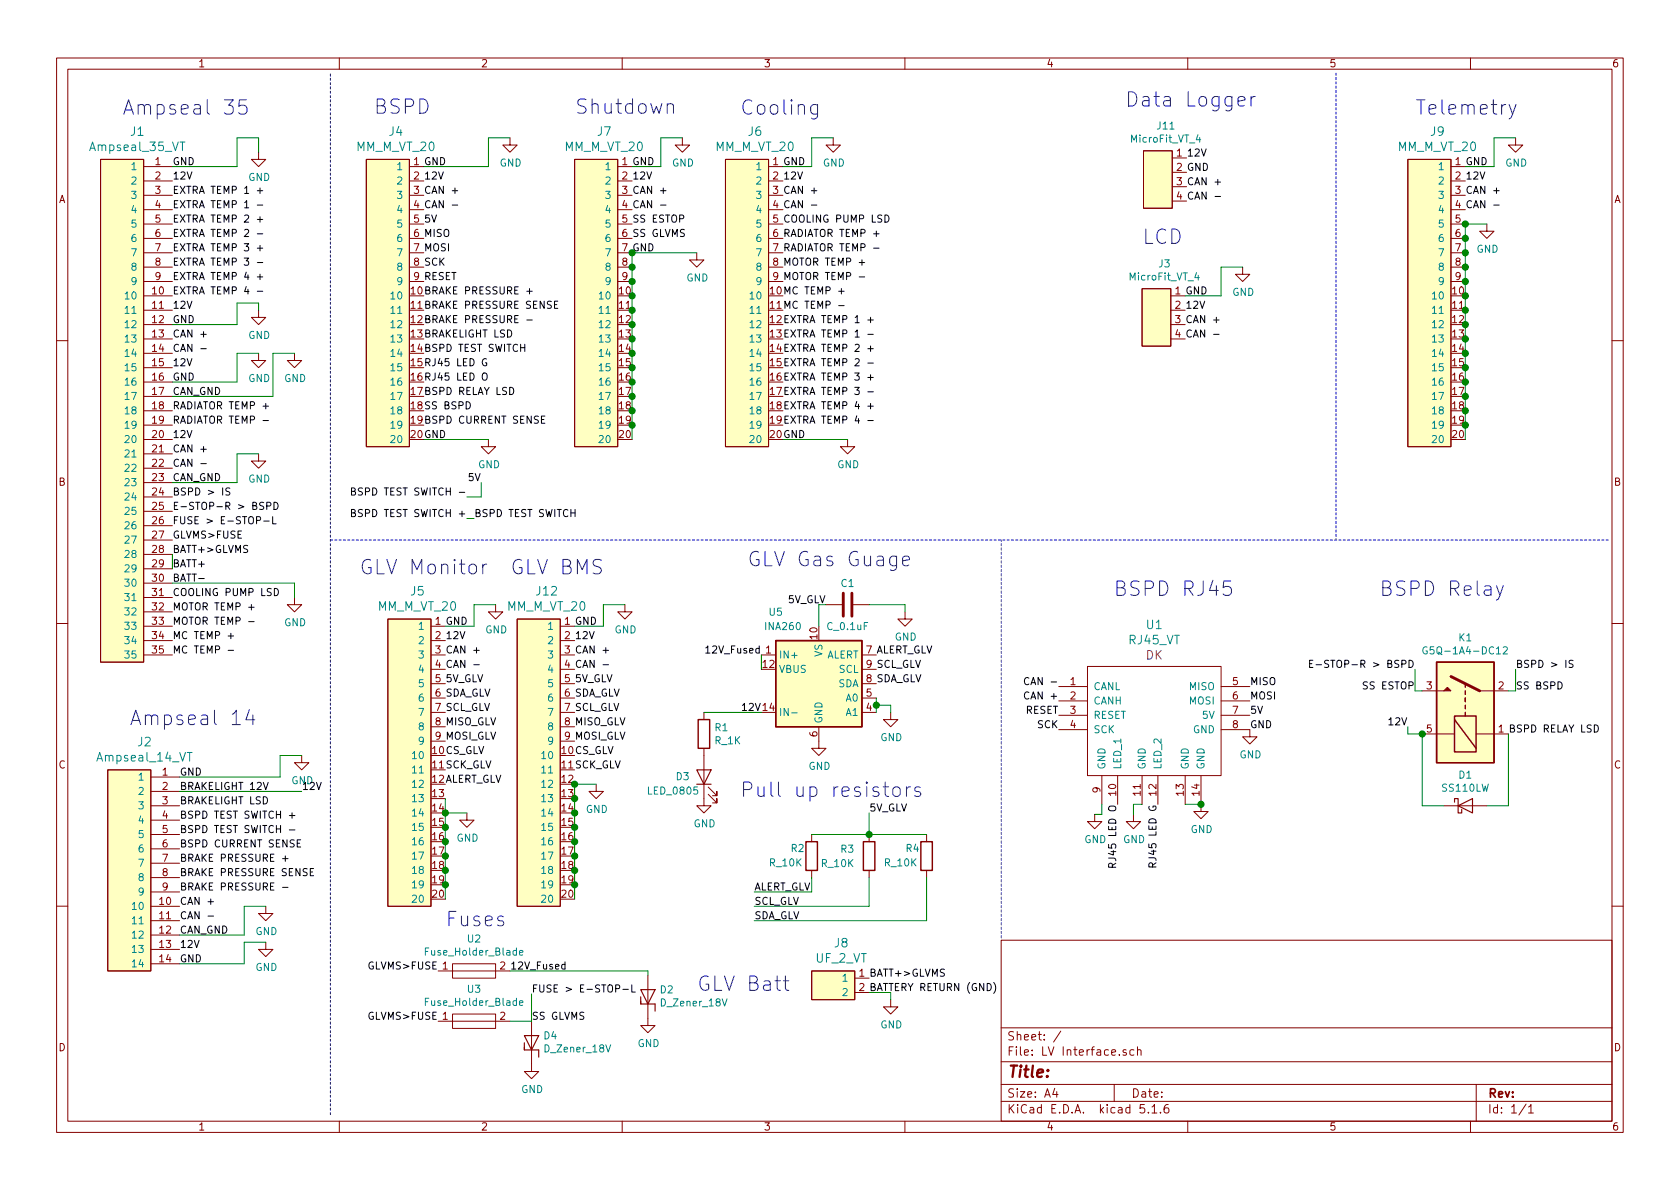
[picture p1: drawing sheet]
EESchema Schematic File Version 4
LIBS:LV Interface-cache
EELAYER 26 0
EELAYER END
$Descr A4 11693 8268
encoding utf-8
Sheet 1 1
Title ""
Date ""
Rev ""
Comp ""
Comment1 ""
Comment2 ""
Comment3 ""
Comment4 ""
$EndDescr
$Comp
L formula:Ampseal_35_VT J1
U 1 1
P 1000 2850
F 0 "J1" H 956 4797 60  0000 C CNN
F 1 "Ampseal_35_VT" H 956 4691 60  0000 C CNN
F 2 "footprints:Ampseal_35" H 800 4200 60  0001 C CNN
F 3 "http://www.te.com/commerce/DocumentDelivery/DDEController?Action=showdoc&DocId=Customer+Drawing%7F776231%7FA13%7Fpdf%7FEnglish%7FENG_CD_776231_A13.pdf%7F1-776231-1" H 800 4200 60  0001 C CNN
F 4 "TE" H 950 4850 60  0001 C CNN "MFN"
F 5 "1-776231-1" H 850 4750 60  0001 C CNN "MPN"
F 6 "http://www.te.com/usa-en/product-1-776231-1.html" H 1050 4950 60  0001 C CNN "PurchasingLink"
	1    1000 2850
	1    0    0    -1  
$EndComp
$Comp
L formula:Ampseal_14_VT J2
U 1 1
P 1050 6050
F 0 "J2" H 1006 6947 60  0000 C CNN
F 1 "Ampseal_14_VT" H 1006 6841 60  0000 C CNN
F 2 "footprints:Ampseal_14" H 850 6350 60  0001 C CNN
F 3 "http://www.te.com/commerce/DocumentDelivery/DDEController?Action=showdoc&DocId=Customer+Drawing%7F776261%7FA7%7Fpdf%7FEnglish%7FENG_CD_776261_A7.pdf%7F1-776261-1" H 850 6350 60  0001 C CNN
F 4 "TE" H 900 6900 60  0001 C CNN "MFN"
F 5 " 1-776261-1" H 1000 7000 60  0001 C CNN "MPN"
F 6 "http://www.te.com/usa-en/product-1-776261-1.html" H 1100 7100 60  0001 C CNN "PurchasingLink"
	1    1050 6050
	1    0    0    -1  
$EndComp
$Comp
L LV-Interface-rescue:RJ45_VT-formula U1
U 1 1
P 7850 5200
F 0 "U1" H 8035 6063 60  0000 C CNN
F 1 "RJ45_VT" H 8035 5957 60  0000 C CNN
F 2 "footprints:RJ45-Vertical" H 7750 4510 60  0001 C CNN
F 3 "https://www.amphenolcanada.com/ProductSearch/drawings/AC/MRJ548XX1.pdf" H 7850 4610 60  0001 C CNN
F 4 "DK" H 8035 5851 60  0000 C CNN "MFN"
F 5 "MRJ-5481-01-ND" H 8050 4810 60  0001 C CNN "MPN"
F 6 "https://www.digikey.com/products/en?keywords=MRJ-5481-01" H 8250 5010 60  0001 C CNN "PurchasingLink"
	1    7850 5200
	1    0    0    -1  
$EndComp
$Comp
L formula:MM_M_VT_20 J4
U 1 1
P 2800 2250
F 0 "J4" H 2756 3597 60  0000 C CNN
F 1 "MM_M_VT_20" H 2756 3491 60  0000 C CNN
F 2 "footprints:micromatch_female_ra_20" H 2600 3350 60  0001 C CNN
F 3 "" H 2700 3450 60  0001 C CNN
F 4 "TE" H 2900 3650 60  0001 C CNN "MFN"
F 5 "2-215464-0" H 3000 3750 60  0001 C CNN "MPN"
F 6 "http://www.te.com/global-en/product-2-215464-0.html" H 2800 3550 60  0001 C CNN "PurchasingLink"
	1    2800 2250
	1    0    0    -1  
$EndComp
$Comp
L formula:MM_M_VT_20 J6
U 1 1
P 5300 2250
F 0 "J6" H 5256 3597 60  0000 C CNN
F 1 "MM_M_VT_20" H 5256 3491 60  0000 C CNN
F 2 "footprints:micromatch_female_ra_20" H 5100 3350 60  0001 C CNN
F 3 "" H 5200 3450 60  0001 C CNN
F 4 "TE" H 5400 3650 60  0001 C CNN "MFN"
F 5 "2-215464-0" H 5500 3750 60  0001 C CNN "MPN"
F 6 "http://www.te.com/global-en/product-2-215464-0.html" H 5300 3550 60  0001 C CNN "PurchasingLink"
	1    5300 2250
	1    0    0    -1  
$EndComp
$Comp
L formula:MicroFit_VT_4 J3
U 1 1
P 8050 2200
F 0 "J3" H 8106 2575 50  0000 C CNN
F 1 "MicroFit_VT_4" H 8106 2484 50  0000 C CNN
F 2 "footprints:MicroFit_VT_4" H 8050 1900 50  0001 C CNN
F 3 "" H 8050 2150 50  0001 C CNN
	1    8050 2200
	1    0    0    -1  
$EndComp
Text Label 1200 1150 0    50   ~ 0
GND
Text Label 1200 1250 0    50   ~ 0
12V
Text Label 1250 5500 0    50   ~ 0
BRAKELIGHT 12V
Text Label 1200 2150 0    50   ~ 0
12V
Text Label 1200 2250 0    50   ~ 0
GND
Text Label 1200 2350 0    50   ~ 0
CAN +
Text Label 1200 2450 0    50   ~ 0
CAN -
Text Label 1200 2550 0    50   ~ 0
12V
Text Label 1200 2650 0    50   ~ 0
GND
Text Label 1200 2750 0    50   ~ 0
CAN_GND
Text Label 3250 3600 2    50   ~ 0
BSPD TEST SWITCH +
Text Label 3250 3450 2    50   ~ 0
BSPD TEST SWITCH -
Text Label 1250 5900 0    50   ~ 0
BSPD CURRENT SENSE
Text Label 1200 3150 0    50   ~ 0
CAN +
Text Label 1200 3250 0    50   ~ 0
CAN -
Text Label 1200 3350 0    50   ~ 0
CAN_GND
Text Label 1200 3450 0    50   ~ 0
BSPD > IS
Text Label 1200 3550 0    50   ~ 0
E-STOP-R > BSPD
Text Label 1200 3650 0    50   ~ 0
FUSE > E-STOP-L
Text Label 1200 4150 0    50   ~ 0
COOLING PUMP LSD
Text Label 1250 6000 0    50   ~ 0
BRAKE PRESSURE +
Text Label 1250 6100 0    50   ~ 0
BRAKE PRESSURE SENSE
Text Label 1200 4250 0    50   ~ 0
MOTOR TEMP +
Text Label 1200 4350 0    50   ~ 0
MOTOR TEMP -
Text Label 1250 6400 0    50   ~ 0
CAN -
Text Label 1250 6300 0    50   ~ 0
CAN +
Text Label 1200 4450 0    50   ~ 0
MC TEMP +
Text Label 1200 4550 0    50   ~ 0
MC TEMP -
Text Label 1250 6500 0    50   ~ 0
CAN_GND
Text Label 1200 2850 0    50   ~ 0
RADIATOR TEMP +
Text Label 1200 2950 0    50   ~ 0
RADIATOR TEMP -
Text Label 1250 6600 0    50   ~ 0
12V
Text Label 1250 6700 0    50   ~ 0
GND
Text Label 2950 1150 0    50   ~ 0
GND
Text Label 2950 1250 0    50   ~ 0
12V
Text Label 2950 1650 0    50   ~ 0
MISO
Text Label 2950 1750 0    50   ~ 0
MOSI
Text Label 2950 1850 0    50   ~ 0
SCK
Text Label 2950 1950 0    50   ~ 0
RESET
Text Label 2950 1350 0    50   ~ 0
CAN +
Text Label 2950 1450 0    50   ~ 0
CAN -
Text Label 2950 2050 0    50   ~ 0
BRAKE PRESSURE +
Text Label 2950 2150 0    50   ~ 0
BRAKE PRESSURE SENSE
Text Label 2950 2250 0    50   ~ 0
BRAKE PRESSURE -
Text Label 2950 2350 0    50   ~ 0
BRAKELIGHT LSD
Text Label 2950 2450 0    50   ~ 0
BSPD TEST SWITCH
Text Label 2950 2550 0    50   ~ 0
RJ45 LED G
Text Label 2950 2650 0    50   ~ 0
RJ45 LED O
Text Label 2950 2750 0    50   ~ 0
BSPD RELAY LSD
Text Label 2950 2850 0    50   ~ 0
SS BSPD
Text Label 2950 2950 0    50   ~ 0
BSPD CURRENT SENSE
Text Label 4400 1750 0    50   ~ 0
GND
Text Label 4400 1150 0    50   ~ 0
GND
Text Label 4400 1250 0    50   ~ 0
12V
Text Label 4400 1350 0    50   ~ 0
CAN +
Text Label 4400 1450 0    50   ~ 0
CAN -
Text Label 3700 7100 0    50   ~ 0
SS GLVMS
Text Label 5450 1250 0    50   ~ 0
12V
Text Label 5450 1350 0    50   ~ 0
CAN +
Text Label 5450 1450 0    50   ~ 0
CAN -
Text Label 5450 1550 0    50   ~ 0
COOLING PUMP LSD
Text Label 5450 1650 0    50   ~ 0
RADIATOR TEMP +
Text Label 5450 1750 0    50   ~ 0
RADIATOR TEMP -
Text Label 5450 1850 0    50   ~ 0
MOTOR TEMP +
Text Label 5450 1950 0    50   ~ 0
MOTOR TEMP -
Text Label 5450 2050 0    50   ~ 0
MC TEMP +
Text Label 5450 2150 0    50   ~ 0
MC TEMP -
Text Label 8250 2150 0    50   ~ 0
12V
Text Label 8250 2250 0    50   ~ 0
CAN +
Text Label 8250 2350 0    50   ~ 0
CAN -
Text Label 3100 4450 0    50   ~ 0
12V
Text Label 3100 4350 0    50   ~ 0
GND
Text Label 6050 6900 0    50   ~ 0
BATTERY RETURN (GND)
Text Label 3100 4650 0    50   ~ 0
CAN -
Text Label 7370 4870 2    50   ~ 0
CAN +
Text Label 7370 4770 2    50   ~ 0
CAN -
Text Label 7370 4970 2    50   ~ 0
RESET
Text Label 7370 5070 2    50   ~ 0
SCK
Text Label 8700 4770 0    50   ~ 0
MISO
Text Label 8700 4870 0    50   ~ 0
MOSI
Text Label 8700 4970 0    50   ~ 0
5V
Text Label 8700 5070 0    50   ~ 0
GND
Text Label 7780 5590 3    50   ~ 0
RJ45 LED O
Text Label 8060 5590 3    50   ~ 0
RJ45 LED G
$Comp
L power:GND #PWR?
U 1 1
P 8700 5070
F 0 "#PWR?" H 8700 4820 50  0001 C CNN
F 1 "GND" H 8705 4897 50  0000 C CNN
F 2 "" H 8700 5070 50  0001 C CNN
F 3 "" H 8700 5070 50  0001 C CNN
	1    8700 5070
	1    0    0    -1  
$EndComp
$Comp
L power:GND #PWR?
U 1 1
P 8360 5590
F 0 "#PWR?" H 8360 5340 50  0001 C CNN
F 1 "GND" H 8365 5417 50  0000 C CNN
F 2 "" H 8360 5590 50  0001 C CNN
F 3 "" H 8360 5590 50  0001 C CNN
	1    8360 5590
	1    0    0    -1  
$EndComp
$Comp
L power:GND #PWR?
U 1 1
P 7890 5660
F 0 "#PWR?" H 7890 5410 50  0001 C CNN
F 1 "GND" H 7895 5487 50  0000 C CNN
F 2 "" H 7890 5660 50  0001 C CNN
F 3 "" H 7890 5660 50  0001 C CNN
	1    7890 5660
	1    0    0    -1  
$EndComp
$Comp
L power:GND #PWR?
U 1 1
P 7620 5660
F 0 "#PWR?" H 7620 5410 50  0001 C CNN
F 1 "GND" H 7625 5487 50  0000 C CNN
F 2 "" H 7620 5660 50  0001 C CNN
F 3 "" H 7620 5660 50  0001 C CNN
	1    7620 5660
	1    0    0    -1  
$EndComp
Wire Wire Line
	7620 5660 7670 5660
Wire Wire Line
	7670 5660 7670 5590
Wire Wire Line
	7890 5660 7890 5590
Wire Wire Line
	7890 5590 7950 5590
Wire Wire Line
	8250 5590 8360 5590
Connection ~ 8360 5590
$Comp
L formula:Fuse_Holder_Blade U2
U 1 1
P 3300 6750
F 0 "U2" H 3300 6975 50  0000 C CNN
F 1 "Fuse_Holder_Blade" H 3300 6884 50  0000 C CNN
F 2 "footprints:Fuse_Block_Holder" H 3300 6750 50  0001 C CNN
F 3 "" H 3300 6750 50  0001 C CNN
	1    3300 6750
	1    0    0    -1  
$EndComp
Text Label 3550 6750 0    50   ~ 0
12V_Fused
$Comp
L formula:Fuse_Holder_Blade U3
U 1 1
P 3300 7100
F 0 "U3" H 3300 7325 50  0000 C CNN
F 1 "Fuse_Holder_Blade" H 3300 7234 50  0000 C CNN
F 2 "footprints:Fuse_Block_Holder" H 3300 7100 50  0001 C CNN
F 3 "" H 3300 7100 50  0001 C CNN
	1    3300 7100
	1    0    0    -1  
$EndComp
Text Label 3700 6910 0    50   ~ 0
FUSE > E-STOP-L
Text Label 9850 4650 2    50   ~ 0
E-STOP-R > BSPD
Text Label 10550 4650 0    50   ~ 0
BSPD > IS
Wire Wire Line
	9850 4650 9850 4800
Wire Wire Line
	9850 4800 9900 4800
Wire Wire Line
	10500 4800 10550 4800
Wire Wire Line
	10550 4800 10550 4650
Text Label 10550 4800 0    50   ~ 0
SS BSPD
Text Label 9850 4800 2    50   ~ 0
SS ESTOP
$Comp
L formula:SS110LW D1
U 1 1
P 10200 5600
F 0 "D1" H 10200 5816 50  0000 C CNN
F 1 "SS110LW" H 10200 5725 50  0000 C CNN
F 2 "footprints:D_SOD-123W_OEM" H 10100 5600 50  0001 C CNN
F 3 "http://www.taiwansemi.com/products/datasheet/SS14LW%20SERIES_A1511.pdf" H 10200 5700 50  0001 C CNN
F 4 "DK" H 10400 5900 60  0001 C CNN "MFN"
F 5 "SS110LWRVGCT-ND" H 10300 5800 60  0001 C CNN "MPN"
F 6 "https://www.digikey.com/product-detail/en/taiwan-semiconductor-corporation/SS110LW-RVG/SS110LWRVGCT-ND/7359346" H 10500 6000 60  0001 C CNN "PurchasingLink"
	1    10200 5600
	1    0    0    -1  
$EndComp
$Comp
L formula:MM_M_VT_20 J9
U 1 1
P 10050 2250
F 0 "J9" H 10006 3597 60  0000 C CNN
F 1 "MM_M_VT_20" H 10006 3491 60  0000 C CNN
F 2 "footprints:micromatch_female_ra_20" H 9850 3350 60  0001 C CNN
F 3 "" H 9950 3450 60  0001 C CNN
F 4 "TE" H 10150 3650 60  0001 C CNN "MFN"
F 5 "2-215464-0" H 10250 3750 60  0001 C CNN "MPN"
F 6 "http://www.te.com/global-en/product-2-215464-0.html" H 10050 3550 60  0001 C CNN "PurchasingLink"
	1    10050 2250
	1    0    0    -1  
$EndComp
Text Label 10200 1250 0    50   ~ 0
12V
Text Label 10200 1350 0    50   ~ 0
CAN +
Text Label 10200 1450 0    50   ~ 0
CAN -
Wire Wire Line
	1200 1150 1650 1150
Wire Wire Line
	1650 1150 1650 950 
Wire Wire Line
	1650 950  1800 950 
Wire Wire Line
	1800 950  1800 1050
$Comp
L power:GND #PWR?
U 1 1
P 1800 1050
F 0 "#PWR?" H 1800 800 50  0001 C CNN
F 1 "GND" H 1805 877 50  0000 C CNN
F 2 "" H 1800 1050 50  0001 C CNN
F 3 "" H 1800 1050 50  0001 C CNN
	1    1800 1050
	1    0    0    -1  
$EndComp
Wire Wire Line
	1200 2250 1650 2250
Wire Wire Line
	1650 2250 1650 2100
$Comp
L power:GND #PWR?
U 1 1
P 1800 2150
F 0 "#PWR?" H 1800 1900 50  0001 C CNN
F 1 "GND" H 1805 1977 50  0000 C CNN
F 2 "" H 1800 2150 50  0001 C CNN
F 3 "" H 1800 2150 50  0001 C CNN
	1    1800 2150
	1    0    0    -1  
$EndComp
Wire Wire Line
	1650 2100 1800 2100
Wire Wire Line
	1800 2100 1800 2150
Wire Wire Line
	1200 2650 1650 2650
Wire Wire Line
	1650 2650 1650 2450
Wire Wire Line
	1650 2450 1800 2450
$Comp
L power:GND #PWR?
U 1 1
P 1800 2450
F 0 "#PWR?" H 1800 2200 50  0001 C CNN
F 1 "GND" H 1805 2277 50  0000 C CNN
F 2 "" H 1800 2450 50  0001 C CNN
F 3 "" H 1800 2450 50  0001 C CNN
	1    1800 2450
	1    0    0    -1  
$EndComp
Wire Wire Line
	1200 2750 1900 2750
Wire Wire Line
	1900 2750 1900 2450
Wire Wire Line
	1900 2450 2050 2450
$Comp
L power:GND #PWR?
U 1 1
P 2050 2450
F 0 "#PWR?" H 2050 2200 50  0001 C CNN
F 1 "GND" H 2055 2277 50  0000 C CNN
F 2 "" H 2050 2450 50  0001 C CNN
F 3 "" H 2050 2450 50  0001 C CNN
	1    2050 2450
	1    0    0    -1  
$EndComp
Text Label 1250 5600 0    50   ~ 0
BRAKELIGHT LSD
Wire Wire Line
	1200 3350 1650 3350
Wire Wire Line
	1650 3350 1650 3150
Wire Wire Line
	1650 3150 1800 3150
$Comp
L power:GND #PWR?
U 1 1
P 1800 3150
F 0 "#PWR?" H 1800 2900 50  0001 C CNN
F 1 "GND" H 1805 2977 50  0000 C CNN
F 2 "" H 1800 3150 50  0001 C CNN
F 3 "" H 1800 3150 50  0001 C CNN
	1    1800 3150
	1    0    0    -1  
$EndComp
Wire Wire Line
	1250 6500 1700 6500
Wire Wire Line
	1700 6500 1700 6300
Wire Wire Line
	1700 6300 1850 6300
$Comp
L power:GND #PWR?
U 1 1
P 1850 6300
F 0 "#PWR?" H 1850 6050 50  0001 C CNN
F 1 "GND" H 1855 6127 50  0000 C CNN
F 2 "" H 1850 6300 50  0001 C CNN
F 3 "" H 1850 6300 50  0001 C CNN
	1    1850 6300
	1    0    0    -1  
$EndComp
Wire Wire Line
	1250 6700 1700 6700
Wire Wire Line
	1700 6700 1700 6550
Wire Wire Line
	1700 6550 1850 6550
$Comp
L power:GND #PWR?
U 1 1
P 1850 6550
F 0 "#PWR?" H 1850 6300 50  0001 C CNN
F 1 "GND" H 1855 6377 50  0000 C CNN
F 2 "" H 1850 6550 50  0001 C CNN
F 3 "" H 1850 6550 50  0001 C CNN
	1    1850 6550
	1    0    0    -1  
$EndComp
Wire Wire Line
	4400 1750 4850 1750
$Comp
L power:GND #PWR?
U 1 1
P 3400 3050
F 0 "#PWR?" H 3400 2800 50  0001 C CNN
F 1 "GND" H 3405 2877 50  0000 C CNN
F 2 "" H 3400 3050 50  0001 C CNN
F 3 "" H 3400 3050 50  0001 C CNN
	1    3400 3050
	1    0    0    -1  
$EndComp
Wire Wire Line
	3400 1150 3400 950 
Wire Wire Line
	3400 950  3550 950 
$Comp
L power:GND #PWR?
U 1 1
P 3550 950
F 0 "#PWR?" H 3550 700 50  0001 C CNN
F 1 "GND" H 3555 777 50  0000 C CNN
F 2 "" H 3550 950 50  0001 C CNN
F 3 "" H 3550 950 50  0001 C CNN
	1    3550 950 
	1    0    0    -1  
$EndComp
Wire Wire Line
	4600 1150 4600 950 
Wire Wire Line
	4600 950  4750 950 
$Comp
L power:GND #PWR?
U 1 1
P 4750 950
F 0 "#PWR?" H 4750 700 50  0001 C CNN
F 1 "GND" H 4755 777 50  0000 C CNN
F 2 "" H 4750 950 50  0001 C CNN
F 3 "" H 4750 950 50  0001 C CNN
	1    4750 950 
	1    0    0    -1  
$EndComp
Wire Wire Line
	4400 1150 4600 1150
Text Label 2950 3050 0    50   ~ 0
GND
Wire Wire Line
	2950 3050 3400 3050
$Comp
L formula:MM_M_VT_20 J7
U 1 1
P 4250 2250
F 0 "J7" H 4206 3597 60  0000 C CNN
F 1 "MM_M_VT_20" H 4206 3491 60  0000 C CNN
F 2 "footprints:micromatch_female_ra_20" H 4050 3350 60  0001 C CNN
F 3 "" H 4150 3450 60  0001 C CNN
F 4 "TE" H 4350 3650 60  0001 C CNN "MFN"
F 5 "2-215464-0" H 4450 3750 60  0001 C CNN "MPN"
F 6 "http://www.te.com/global-en/product-2-215464-0.html" H 4250 3550 60  0001 C CNN "PurchasingLink"
	1    4250 2250
	1    0    0    -1  
$EndComp
Wire Wire Line
	4400 2250 4400 2350
Connection ~ 4400 2250
Connection ~ 4400 2350
Wire Wire Line
	4400 2350 4400 2450
Connection ~ 4400 2450
Wire Wire Line
	4400 2450 4400 2550
Connection ~ 4400 2550
Wire Wire Line
	4400 2550 4400 2650
Connection ~ 4400 2650
Wire Wire Line
	4400 2650 4400 2750
Connection ~ 4400 2750
Wire Wire Line
	4400 2750 4400 2850
Connection ~ 4400 2850
Wire Wire Line
	4400 2850 4400 2950
Connection ~ 4400 2950
Wire Wire Line
	4400 2950 4400 3050
Wire Wire Line
	10200 1550 10200 1650
Connection ~ 10200 1650
Wire Wire Line
	10200 1650 10200 1750
Connection ~ 10200 1750
Wire Wire Line
	10200 1750 10200 1850
Connection ~ 10200 1850
Wire Wire Line
	10200 1850 10200 1950
Connection ~ 10200 1950
Wire Wire Line
	10200 1950 10200 2050
Connection ~ 10200 2050
Wire Wire Line
	10200 2050 10200 2150
Connection ~ 10200 2150
Wire Wire Line
	10200 2150 10200 2250
$Comp
L power:GND #PWR?
U 1 1
P 10350 1550
F 0 "#PWR?" H 10350 1300 50  0001 C CNN
F 1 "GND" H 10355 1377 50  0000 C CNN
F 2 "" H 10350 1550 50  0001 C CNN
F 3 "" H 10350 1550 50  0001 C CNN
	1    10350 1550
	1    0    0    -1  
$EndComp
Wire Wire Line
	10350 1550 10200 1550
Connection ~ 10200 1550
$Comp
L power:GND #PWR?
U 1 1
P 4850 1750
F 0 "#PWR?" H 4850 1500 50  0001 C CNN
F 1 "GND" H 4855 1577 50  0000 C CNN
F 2 "" H 4850 1750 50  0001 C CNN
F 3 "" H 4850 1750 50  0001 C CNN
	1    4850 1750
	1    0    0    -1  
$EndComp
Text Label 5450 1150 0    50   ~ 0
GND
Wire Wire Line
	5650 1150 5650 950 
Wire Wire Line
	5650 950  5800 950 
$Comp
L power:GND #PWR?
U 1 1
P 5800 950
F 0 "#PWR?" H 5800 700 50  0001 C CNN
F 1 "GND" H 5805 777 50  0000 C CNN
F 2 "" H 5800 950 50  0001 C CNN
F 3 "" H 5800 950 50  0001 C CNN
	1    5800 950 
	1    0    0    -1  
$EndComp
Wire Wire Line
	5450 1150 5650 1150
Text Label 10200 1150 0    50   ~ 0
GND
Wire Wire Line
	10400 1150 10400 950 
Wire Wire Line
	10400 950  10550 950 
$Comp
L power:GND #PWR?
U 1 1
P 10550 950
F 0 "#PWR?" H 10550 700 50  0001 C CNN
F 1 "GND" H 10555 777 50  0000 C CNN
F 2 "" H 10550 950 50  0001 C CNN
F 3 "" H 10550 950 50  0001 C CNN
	1    10550 950 
	1    0    0    -1  
$EndComp
Wire Wire Line
	10200 1150 10400 1150
Text Notes 850  800  0    100  ~ 0
Ampseal 35
Text Notes 900  5050 0    100  ~ 0
Ampseal 14\n
Text Notes 2600 950  0    100  ~ 0
BSPD\n\n
Text Notes 4000 950  0    100  ~ 0
Shutdown\n\n
Text Notes 5150 800  0    100  ~ 0
Cooling\n
Text Notes 9850 800  0    100  ~ 0
Telemetry\n
Text Notes 7950 1700 0    100  ~ 0
LCD\n
Text Notes 2500 4000 0    100  ~ 0
GLV Monitor\n
Wire Notes Line
	2300 7750 2300 500 
Text Notes 3550 4000 0    100  ~ 0
GLV BMS
Text Notes 9600 4150 0    100  ~ 0
BSPD Relay\n
Text Notes 3100 6450 0    100  ~ 0
Fuses\n
Text Notes 7750 4150 0    100  ~ 0
BSPD RJ45\n
Text Label 1250 5700 0    50   ~ 0
BSPD TEST SWITCH +
Text Label 1250 5800 0    50   ~ 0
BSPD TEST SWITCH -
Wire Wire Line
	3250 3450 3350 3450
Wire Wire Line
	3350 3450 3350 3350
Text Label 3350 3350 2    50   ~ 0
5V
Text Label 3300 3600 0    50   ~ 0
BSPD TEST SWITCH
Wire Wire Line
	3250 3600 3300 3600
Wire Notes Line
	2300 3750 11200 3750
Wire Wire Line
	10200 2250 10200 2350
Connection ~ 10200 2250
Connection ~ 10200 2350
Wire Wire Line
	10200 2350 10200 2450
Connection ~ 10200 2450
Wire Wire Line
	10200 2450 10200 2550
Connection ~ 10200 2550
Wire Wire Line
	10200 2550 10200 2650
Connection ~ 10200 2650
Wire Wire Line
	10200 2650 10200 2750
Connection ~ 10200 2750
Wire Wire Line
	10200 2750 10200 2850
Connection ~ 10200 2850
Wire Wire Line
	10200 2850 10200 2950
Connection ~ 10200 2950
Wire Wire Line
	10200 2950 10200 3050
Wire Wire Line
	1250 5500 2100 5500
Text Label 2100 5500 0    50   ~ 0
12V
Text Label 1250 6200 0    50   ~ 0
BRAKE PRESSURE -
Text Label 10500 5100 0    50   ~ 0
BSPD RELAY LSD
$Comp
L formula:MicroFit_VT_4 J11
U 1 1
P 8060 1240
F 0 "J11" H 8116 1615 50  0000 C CNN
F 1 "MicroFit_VT_4" H 8116 1524 50  0000 C CNN
F 2 "footprints:MicroFit_VT_4" H 8060 940 50  0001 C CNN
F 3 "" H 8060 1190 50  0001 C CNN
	1    8060 1240
	1    0    0    -1  
$EndComp
Text Label 8260 1090 0    50   ~ 0
12V
Text Label 8260 1190 0    50   ~ 0
GND
Text Label 8260 1290 0    50   ~ 0
CAN +
Text Label 8260 1390 0    50   ~ 0
CAN -
Text Notes 7830 900  0    100  ~ 0
Data Logger\n\n
$Comp
L formula:UF_2_VT J8
U 1 1
P 5800 6850
F 0 "J8" H 5856 7147 60  0000 C CNN
F 1 "UF_2_VT" H 5856 7041 60  0000 C CNN
F 2 "footprints:Ultrafit_2" H 5700 6900 60  0001 C CNN
F 3 "" H 5800 7000 60  0001 C CNN
F 4 "DK" H 6000 7200 60  0001 C CNN "MFN"
F 5 "WM11570-ND" H 6100 7300 60  0001 C CNN "MPN"
F 6 "https://www.digikey.com/product-detail/en/molex-llc/1722861102/WM11570-ND/5344267" H 5900 7100 60  0001 C CNN "PurchasingLink"
	1    5800 6850
	1    0    0    -1  
$EndComp
Text Label 1200 3050 0    50   ~ 0
12V
Text Label 4400 1550 0    50   ~ 0
SS ESTOP
Text Label 4400 1650 0    50   ~ 0
SS GLVMS
Wire Wire Line
	4400 2250 4400 2150
Connection ~ 4400 1850
Wire Wire Line
	4400 1850 4400 1750
Connection ~ 4400 1950
Wire Wire Line
	4400 1950 4400 1850
Connection ~ 4400 2050
Wire Wire Line
	4400 2050 4400 1950
Connection ~ 4400 2150
Wire Wire Line
	4400 2150 4400 2050
Connection ~ 4400 1750
Text Label 9800 5050 2    50   ~ 0
12V
Wire Wire Line
	9800 5050 9800 5100
Wire Wire Line
	9800 5100 9900 5100
Wire Notes Line
	6970 6520 6970 3750
Wire Wire Line
	2950 1150 3400 1150
Text Label 2950 1550 0    50   ~ 0
5V
Text Label 4000 4350 0    50   ~ 0
GND
Text Label 4000 4450 0    50   ~ 0
12V
Text Label 4000 5050 0    50   ~ 0
MISO_GLV
Text Label 4000 5150 0    50   ~ 0
MOSI_GLV
Text Label 4000 5350 0    50   ~ 0
SCK_GLV
Text Label 4000 5250 0    50   ~ 0
CS_GLV
Text Label 3100 5050 0    50   ~ 0
MISO_GLV
Text Label 3100 5150 0    50   ~ 0
MOSI_GLV
Text Label 3100 5350 0    50   ~ 0
SCK_GLV
Text Label 3100 5250 0    50   ~ 0
CS_GLV
Text Label 3100 4950 0    50   ~ 0
SCL_GLV
Text Label 3100 4850 0    50   ~ 0
SDA_GLV
Wire Wire Line
	3300 4350 3300 4200
Wire Wire Line
	3300 4200 3450 4200
$Comp
L power:GND #PWR?
U 1 1
P 3450 4200
F 0 "#PWR?" H 3450 3950 50  0001 C CNN
F 1 "GND" H 3455 4027 50  0000 C CNN
F 2 "" H 3450 4200 50  0001 C CNN
F 3 "" H 3450 4200 50  0001 C CNN
	1    3450 4200
	1    0    0    -1  
$EndComp
Text Label 3100 4550 0    50   ~ 0
CAN +
Wire Wire Line
	3300 4350 3100 4350
Text Label 4000 4950 0    50   ~ 0
SCL_GLV
Text Label 4000 4850 0    50   ~ 0
SDA_GLV
Text Label 4000 4650 0    50   ~ 0
CAN -
Text Label 4000 4550 0    50   ~ 0
CAN +
Wire Wire Line
	4200 4350 4200 4200
Wire Wire Line
	4200 4200 4350 4200
$Comp
L power:GND #PWR?
U 1 1
P 4350 4200
F 0 "#PWR?" H 4350 3950 50  0001 C CNN
F 1 "GND" H 4355 4027 50  0000 C CNN
F 2 "" H 4350 4200 50  0001 C CNN
F 3 "" H 4350 4200 50  0001 C CNN
	1    4350 4200
	1    0    0    -1  
$EndComp
Wire Wire Line
	4200 4350 4000 4350
Text Label 3100 4750 0    50   ~ 0
5V_GLV
Text Label 6100 4650 0    50   ~ 0
SCL_GLV
Text Label 6100 4750 0    50   ~ 0
SDA_GLV
$Comp
L formula:INA260 U5
U 1 1
P 5700 4750
F 0 "U5" H 5400 5250 50  0000 C CNN
F 1 "INA260" H 5450 5150 50  0000 C CNN
F 2 "Package_SO:TSSOP-16_4.4x5mm_P0.65mm" H 5700 4150 50  0001 C CNN
F 3 "" H 5700 4650 50  0001 C CNN
	1    5700 4750
	1    0    0    -1  
$EndComp
$Comp
L power:GND #PWR?
U 1 1
P 5700 5150
F 0 "#PWR?" H 5700 4900 50  0001 C CNN
F 1 "GND" H 5705 4977 50  0000 C CNN
F 2 "" H 5700 5150 50  0001 C CNN
F 3 "" H 5700 5150 50  0001 C CNN
	1    5700 5150
	1    0    0    -1  
$EndComp
Text Label 5300 4950 2    50   ~ 0
12V
Text Label 5300 4550 2    50   ~ 0
12V_Fused
Wire Wire Line
	5300 4550 5300 4650
Text Label 5750 4200 2    50   ~ 0
5V_GLV
Text Label 6100 4550 0    50   ~ 0
ALERT_GLV
Wire Wire Line
	6100 4850 6100 4900
Wire Wire Line
	6100 4900 6200 4900
Wire Wire Line
	6200 4900 6200 4950
Connection ~ 6100 4900
Wire Wire Line
	6100 4900 6100 4950
$Comp
L power:GND #PWR?
U 1 1
P 6200 4950
F 0 "#PWR?" H 6200 4700 50  0001 C CNN
F 1 "GND" H 6205 4777 50  0000 C CNN
F 2 "" H 6200 4950 50  0001 C CNN
F 3 "" H 6200 4950 50  0001 C CNN
	1    6200 4950
	1    0    0    -1  
$EndComp
Text Notes 5200 4100 0    100  ~ 0
GLV Gas Guage\n\n
Wire Wire Line
	6200 6900 6200 6950
$Comp
L power:GND #PWR?
U 1 1
P 6200 6950
F 0 "#PWR?" H 6200 6700 50  0001 C CNN
F 1 "GND" H 6205 6777 50  0000 C CNN
F 2 "" H 6200 6950 50  0001 C CNN
F 3 "" H 6200 6950 50  0001 C CNN
	1    6200 6950
	1    0    0    -1  
$EndComp
Wire Wire Line
	6050 6900 6200 6900
Text Label 5450 2250 0    50   ~ 0
EXTRA TEMP 1 +
Text Label 5450 2350 0    50   ~ 0
EXTRA TEMP 1 -
Text Label 5450 2450 0    50   ~ 0
EXTRA TEMP 2 +
Text Label 5450 2550 0    50   ~ 0
EXTRA TEMP 2 -
Text Label 5450 2650 0    50   ~ 0
EXTRA TEMP 3 +
Text Label 5450 2750 0    50   ~ 0
EXTRA TEMP 3 -
Text Label 5450 2850 0    50   ~ 0
EXTRA TEMP 4 +
Text Label 5450 2950 0    50   ~ 0
EXTRA TEMP 4 -
Text Label 5450 3050 0    50   ~ 0
GND
Wire Wire Line
	5450 3050 5900 3050
$Comp
L power:GND #PWR?
U 1 1
P 5900 3050
F 0 "#PWR?" H 5900 2800 50  0001 C CNN
F 1 "GND" H 5905 2877 50  0000 C CNN
F 2 "" H 5900 3050 50  0001 C CNN
F 3 "" H 5900 3050 50  0001 C CNN
	1    5900 3050
	1    0    0    -1  
$EndComp
Connection ~ 3100 5650
Wire Wire Line
	3100 5650 3250 5650
$Comp
L power:GND #PWR?
U 1 1
P 3250 5650
F 0 "#PWR?" H 3250 5400 50  0001 C CNN
F 1 "GND" H 3255 5477 50  0000 C CNN
F 2 "" H 3250 5650 50  0001 C CNN
F 3 "" H 3250 5650 50  0001 C CNN
	1    3250 5650
	1    0    0    -1  
$EndComp
Wire Wire Line
	4000 5450 4150 5450
$Comp
L power:GND #PWR?
U 1 1
P 4150 5450
F 0 "#PWR?" H 4150 5200 50  0001 C CNN
F 1 "GND" H 4155 5277 50  0000 C CNN
F 2 "" H 4150 5450 50  0001 C CNN
F 3 "" H 4150 5450 50  0001 C CNN
	1    4150 5450
	1    0    0    -1  
$EndComp
Text Label 1200 1350 0    50   ~ 0
EXTRA TEMP 1 +
Text Label 1200 1450 0    50   ~ 0
EXTRA TEMP 1 -
Text Label 1200 1550 0    50   ~ 0
EXTRA TEMP 2 +
Text Label 1200 1650 0    50   ~ 0
EXTRA TEMP 2 -
Text Label 1200 1750 0    50   ~ 0
EXTRA TEMP 3 +
Text Label 1200 1850 0    50   ~ 0
EXTRA TEMP 3 -
Text Label 1200 1950 0    50   ~ 0
EXTRA TEMP 4 +
Text Label 1200 2050 0    50   ~ 0
EXTRA TEMP 4 -
Wire Wire Line
	1950 5400 1950 5250
Wire Wire Line
	1950 5250 2100 5250
$Comp
L power:GND #PWR?
U 1 1
P 2100 5250
F 0 "#PWR?" H 2100 5000 50  0001 C CNN
F 1 "GND" H 2105 5077 50  0000 C CNN
F 2 "" H 2100 5250 50  0001 C CNN
F 3 "" H 2100 5250 50  0001 C CNN
	1    2100 5250
	1    0    0    -1  
$EndComp
Wire Wire Line
	1250 5400 1950 5400
Text Label 1250 5400 0    50   ~ 0
GND
Text Notes 4850 6900 0    100  ~ 0
GLV Batt \n
Wire Wire Line
	10500 5600 10350 5600
Wire Wire Line
	9900 5600 10050 5600
Wire Notes Line
	9300 500  9300 3750
Text Label 3100 5450 0    50   ~ 0
ALERT_GLV
Text Label 4000 4750 0    50   ~ 0
5V_GLV
Text Label 1200 3850 0    50   ~ 0
BATT+>GLVMS
Text Label 1200 3750 0    50   ~ 0
GLVMS>FUSE
Text Label 3050 6750 2    50   ~ 0
GLVMS>FUSE
Text Label 3050 7100 2    50   ~ 0
GLVMS>FUSE
Wire Wire Line
	3550 7100 3700 7100
Wire Wire Line
	3700 7100 3700 6910
Wire Wire Line
	3100 5550 3100 5650
Text Label 1200 3950 0    50   ~ 0
BATT+
Text Label 1200 4050 0    50   ~ 0
BATT-
Wire Wire Line
	1200 3950 1200 3850
Wire Wire Line
	1200 4050 2050 4050
Wire Wire Line
	2050 4050 2050 4150
$Comp
L power:GND #PWR?
U 1 1
P 2050 4150
F 0 "#PWR?" H 2050 3900 50  0001 C CNN
F 1 "GND" H 2055 3977 50  0000 C CNN
F 2 "" H 2050 4150 50  0001 C CNN
F 3 "" H 2050 4150 50  0001 C CNN
	1    2050 4150
	1    0    0    -1  
$EndComp
Text Label 8250 2050 0    50   ~ 0
GND
Wire Wire Line
	8250 2050 8500 2050
$Comp
L power:GND #PWR?
U 1 1
P 8650 1850
F 0 "#PWR?" H 8650 1600 50  0001 C CNN
F 1 "GND" H 8655 1677 50  0000 C CNN
F 2 "" H 8650 1850 50  0001 C CNN
F 3 "" H 8650 1850 50  0001 C CNN
	1    8650 1850
	1    0    0    -1  
$EndComp
$Comp
L formula:MM_M_VT_20 J5
U 1 1
P 2950 5450
F 0 "J5" H 2906 6797 60  0000 C CNN
F 1 "MM_M_VT_20" H 2906 6691 60  0000 C CNN
F 2 "footprints:micromatch_female_ra_20" H 2750 6550 60  0001 C CNN
F 3 "" H 2850 6650 60  0001 C CNN
F 4 "TE" H 3050 6850 60  0001 C CNN "MFN"
F 5 "2-215464-0" H 3150 6950 60  0001 C CNN "MPN"
F 6 "http://www.te.com/global-en/product-2-215464-0.html" H 2950 6750 60  0001 C CNN "PurchasingLink"
	1    2950 5450
	1    0    0    -1  
$EndComp
Wire Wire Line
	3100 6150 3100 6250
$Comp
L formula:MM_M_VT_20 J12
U 1 1
P 3850 5450
F 0 "J12" H 3806 6797 60  0000 C CNN
F 1 "MM_M_VT_20" H 3806 6691 60  0000 C CNN
F 2 "footprints:micromatch_female_ra_20" H 3650 6550 60  0001 C CNN
F 3 "" H 3750 6650 60  0001 C CNN
F 4 "TE" H 3950 6850 60  0001 C CNN "MFN"
F 5 "2-215464-0" H 4050 6950 60  0001 C CNN "MPN"
F 6 "http://www.te.com/global-en/product-2-215464-0.html" H 3850 6750 60  0001 C CNN "PurchasingLink"
	1    3850 5450
	1    0    0    -1  
$EndComp
Wire Wire Line
	4000 6150 4000 6250
Text Label 5250 6300 0    50   ~ 0
SCL_GLV
Text Label 5250 6400 0    50   ~ 0
SDA_GLV
Text Label 5250 6200 0    50   ~ 0
ALERT_GLV
Wire Wire Line
	5250 6200 5650 6200
Wire Wire Line
	5650 6200 5650 6100
$Comp
L formula:R_10K R2
U 1 1
P 5650 5950
F 0 "R2" H 5800 5900 50  0000 R CNN
F 1 "R_10K" H 5950 6000 50  0000 R CNN
F 2 "footprints:R_0805_OEM" H 5580 5950 50  0001 C CNN
F 3 "http://www.bourns.com/data/global/pdfs/CRS.pdf" H 5730 5950 50  0001 C CNN
F 4 "DK" H 5650 5950 60  0001 C CNN "MFN"
F 5 "CRS0805-FX-1002ELFCT-ND" H 5650 5950 60  0001 C CNN "MPN"
F 6 "https://www.digikey.com/products/en?keywords=CRS0805-FX-1002ELFCT-ND" H 6130 6350 60  0001 C CNN "PurchasingLink"
	1    5650 5950
	-1   0    0    1   
$EndComp
$Comp
L formula:R_10K R3
U 1 1
P 6050 5950
F 0 "R3" H 5950 6000 50  0000 R CNN
F 1 "R_10K" H 5950 5900 50  0000 R CNN
F 2 "footprints:R_0805_OEM" H 5980 5950 50  0001 C CNN
F 3 "http://www.bourns.com/data/global/pdfs/CRS.pdf" H 6130 5950 50  0001 C CNN
F 4 "DK" H 6050 5950 60  0001 C CNN "MFN"
F 5 "CRS0805-FX-1002ELFCT-ND" H 6050 5950 60  0001 C CNN "MPN"
F 6 "https://www.digikey.com/products/en?keywords=CRS0805-FX-1002ELFCT-ND" H 6530 6350 60  0001 C CNN "PurchasingLink"
	1    6050 5950
	1    0    0    -1  
$EndComp
$Comp
L formula:R_10K R4
U 1 1
P 6450 5950
F 0 "R4" H 6600 5900 50  0000 R CNN
F 1 "R_10K" H 6750 6000 50  0000 R CNN
F 2 "footprints:R_0805_OEM" H 6380 5950 50  0001 C CNN
F 3 "http://www.bourns.com/data/global/pdfs/CRS.pdf" H 6530 5950 50  0001 C CNN
F 4 "DK" H 6450 5950 60  0001 C CNN "MFN"
F 5 "CRS0805-FX-1002ELFCT-ND" H 6450 5950 60  0001 C CNN "MPN"
F 6 "https://www.digikey.com/products/en?keywords=CRS0805-FX-1002ELFCT-ND" H 6930 6350 60  0001 C CNN "PurchasingLink"
	1    6450 5950
	-1   0    0    1   
$EndComp
Wire Wire Line
	6050 6100 6050 6300
Wire Wire Line
	6450 6100 6450 6400
Wire Wire Line
	5250 6400 6450 6400
Wire Wire Line
	5250 6300 6050 6300
Wire Wire Line
	5650 5800 6050 5800
Connection ~ 6050 5800
Wire Wire Line
	6050 5800 6450 5800
Text Label 6050 5650 0    50   ~ 0
5V_GLV
Wire Wire Line
	6050 5650 6050 5800
Text Notes 5150 5550 0    100  ~ 0
Pull up resistors
$Comp
L formula:R_1K R1
U 1 1
P 4900 5100
F 0 "R1" H 4970 5146 50  0000 L CNN
F 1 "R_1K" H 4970 5055 50  0000 L CNN
F 2 "footprints:R_0805_OEM" H 4830 5100 50  0001 C CNN
F 3 "https://www.seielect.com/Catalog/SEI-rncp.pdf" H 4980 5100 50  0001 C CNN
F 4 "DK" H 4900 5100 60  0001 C CNN "MFN"
F 5 "RNCP0805FTD1K00CT-ND" H 4900 5100 60  0001 C CNN "MPN"
F 6 "https://www.digikey.com/products/en?keywords=RNCP0805FTD1K00CT-ND" H 5380 5500 60  0001 C CNN "PurchasingLink"
	1    4900 5100
	1    0    0    -1  
$EndComp
$Comp
L formula:LED_0805 D3
U 1 1
P 4900 5400
F 0 "D3" V 4900 5600 50  0000 R CNN
F 1 "LED_0805" V 4800 5800 50  0000 R CNN
F 2 "footprints:LED_0805_OEM" H 4800 5400 50  0001 C CNN
F 3 "http://www.osram-os.com/Graphics/XPic9/00078860_0.pdf" H 4900 5500 50  0001 C CNN
F 4 "DK" H 4900 5400 60  0001 C CNN "MFN"
F 5 "475-1410-1-ND" H 4900 5400 60  0001 C CNN "MPN"
F 6 "https://www.digikey.com/products/en?keywords=475-1410-1-ND" H 5300 5900 60  0001 C CNN "PurchasingLink"
	1    4900 5400
	0    -1   -1   0   
$EndComp
Wire Wire Line
	5300 4950 4900 4950
$Comp
L power:GND #PWR?
U 1 1
P 4900 5550
F 0 "#PWR?" H 4900 5300 50  0001 C CNN
F 1 "GND" H 4905 5377 50  0000 C CNN
F 2 "" H 4900 5550 50  0001 C CNN
F 3 "" H 4900 5550 50  0001 C CNN
	1    4900 5550
	1    0    0    -1  
$EndComp
Text Label 6050 6800 0    50   ~ 0
BATT+>GLVMS
$Comp
L formula:C_0.1uF C1
U 1 1
P 5900 4200
F 0 "C1" V 5750 4200 50  0000 C CNN
F 1 "C_0.1uF" V 6050 4200 50  0000 C CNN
F 2 "footprints:C_0805_OEM" H 5938 4050 50  0001 C CNN
F 3 "http://datasheets.avx.com/X7RDielectric.pdf" H 5925 4300 50  0001 C CNN
F 4 "DK" H 5900 4200 60  0001 C CNN "MFN"
F 5 "478-3352-1-ND" H 5900 4200 60  0001 C CNN "MPN"
F 6 "https://www.digikey.com/products/en?keywords=478-3352-1-ND" H 6325 4700 60  0001 C CNN "PurchasingLink"
	1    5900 4200
	0    1    1    0   
$EndComp
Wire Wire Line
	5750 4200 5700 4200
Wire Wire Line
	5700 4200 5700 4350
Wire Wire Line
	6050 4200 6300 4200
Wire Wire Line
	6300 4200 6300 4250
$Comp
L power:GND #PWR?
U 1 1
P 6300 4250
F 0 "#PWR?" H 6300 4000 50  0001 C CNN
F 1 "GND" H 6305 4077 50  0000 C CNN
F 2 "" H 6300 4250 50  0001 C CNN
F 3 "" H 6300 4250 50  0001 C CNN
	1    6300 4250
	1    0    0    -1  
$EndComp
Wire Wire Line
	3100 5650 3100 5750
Connection ~ 3100 6150
Connection ~ 3100 5750
Wire Wire Line
	3100 5750 3100 5850
Connection ~ 3100 5850
Wire Wire Line
	3100 5850 3100 5950
Connection ~ 3100 5950
Wire Wire Line
	3100 5950 3100 6050
Connection ~ 3100 6050
Wire Wire Line
	3100 6050 3100 6150
Wire Wire Line
	4000 5450 4000 5550
Connection ~ 4000 5450
Connection ~ 4000 6150
Connection ~ 4000 5550
Wire Wire Line
	4000 5550 4000 5650
Connection ~ 4000 5650
Wire Wire Line
	4000 5650 4000 5750
Connection ~ 4000 5750
Wire Wire Line
	4000 5750 4000 5850
Connection ~ 4000 5850
Wire Wire Line
	4000 5850 4000 5950
Connection ~ 4000 5950
Wire Wire Line
	4000 5950 4000 6050
Connection ~ 4000 6050
Wire Wire Line
	4000 6050 4000 6150
Wire Wire Line
	8500 1850 8650 1850
Wire Wire Line
	8500 1850 8500 2050
$Comp
L formula:G5Q-1A4-DC12 K1
U 1 1
P 10200 4900
F 0 "K1" V 10667 4900 50  0000 C CNN
F 1 "G5Q-1A4-DC12" V 10576 4900 50  0000 C CNN
F 2 "footprints:Relay_SPST_OMRON-G5Q-1A4_OEM" H 10200 4350 50  0001 C CNN
F 3 "https://omronfs.omron.com/en_US/ecb/products/pdf/en-g5q.pdf" H 10200 4500 50  0001 C CNN
	1    10200 4900
	0    -1   -1   0   
$EndComp
Connection ~ 9900 5100
Wire Wire Line
	10500 5100 10500 5600
Wire Wire Line
	9900 5100 9900 5600
$Comp
L formula:D_Zener_18V D2
U 1 1
P 4510 6930
F 0 "D2" V 4556 6851 50  0000 R CNN
F 1 "D_Zener_18V" V 4465 6851 50  0000 R CNN
F 2 "footprints:DO-214AA" H 4410 6930 50  0001 C CNN
F 3 "http://www.mccsemi.com/up_pdf/SMBJ5338B-SMBJ5388B(SMB).pdf" H 4510 7030 50  0001 C CNN
F 4 "DK" H 4710 7230 60  0001 C CNN "MFN"
F 5 "SMBJ5355B-TPMSCT-ND" H 4610 7130 60  0001 C CNN "MPN"
F 6 "https://www.digikey.com/products/en?keywords=SMBJ5355B-TPMSCT-ND" H 4910 7430 60  0001 C CNN "PurchasingLink"
	1    4510 6930
	0    -1   -1   0   
$EndComp
$Comp
L power:GND #PWR?
U 1 1
P 4510 7080
F 0 "#PWR?" H 4510 6830 50  0001 C CNN
F 1 "GND" H 4515 6907 50  0000 C CNN
F 2 "" H 4510 7080 50  0001 C CNN
F 3 "" H 4510 7080 50  0001 C CNN
	1    4510 7080
	1    0    0    -1  
$EndComp
$Comp
L formula:D_Zener_18V D4
U 1 1
P 3700 7250
F 0 "D4" V 3746 7171 50  0000 R CNN
F 1 "D_Zener_18V" V 3655 7171 50  0000 R CNN
F 2 "footprints:DO-214AA" H 3600 7250 50  0001 C CNN
F 3 "http://www.mccsemi.com/up_pdf/SMBJ5338B-SMBJ5388B(SMB).pdf" H 3700 7350 50  0001 C CNN
F 4 "DK" H 3900 7550 60  0001 C CNN "MFN"
F 5 "SMBJ5355B-TPMSCT-ND" H 3800 7450 60  0001 C CNN "MPN"
F 6 "https://www.digikey.com/products/en?keywords=SMBJ5355B-TPMSCT-ND" H 4100 7750 60  0001 C CNN "PurchasingLink"
	1    3700 7250
	0    -1   -1   0   
$EndComp
$Comp
L power:GND #PWR?
U 1 1
P 3700 7400
F 0 "#PWR?" H 3700 7150 50  0001 C CNN
F 1 "GND" H 3705 7227 50  0000 C CNN
F 2 "" H 3700 7400 50  0001 C CNN
F 3 "" H 3700 7400 50  0001 C CNN
	1    3700 7400
	1    0    0    -1  
$EndComp
Wire Wire Line
	3550 6750 4510 6750
Wire Wire Line
	4510 6750 4510 6780
$EndSCHEMATC
